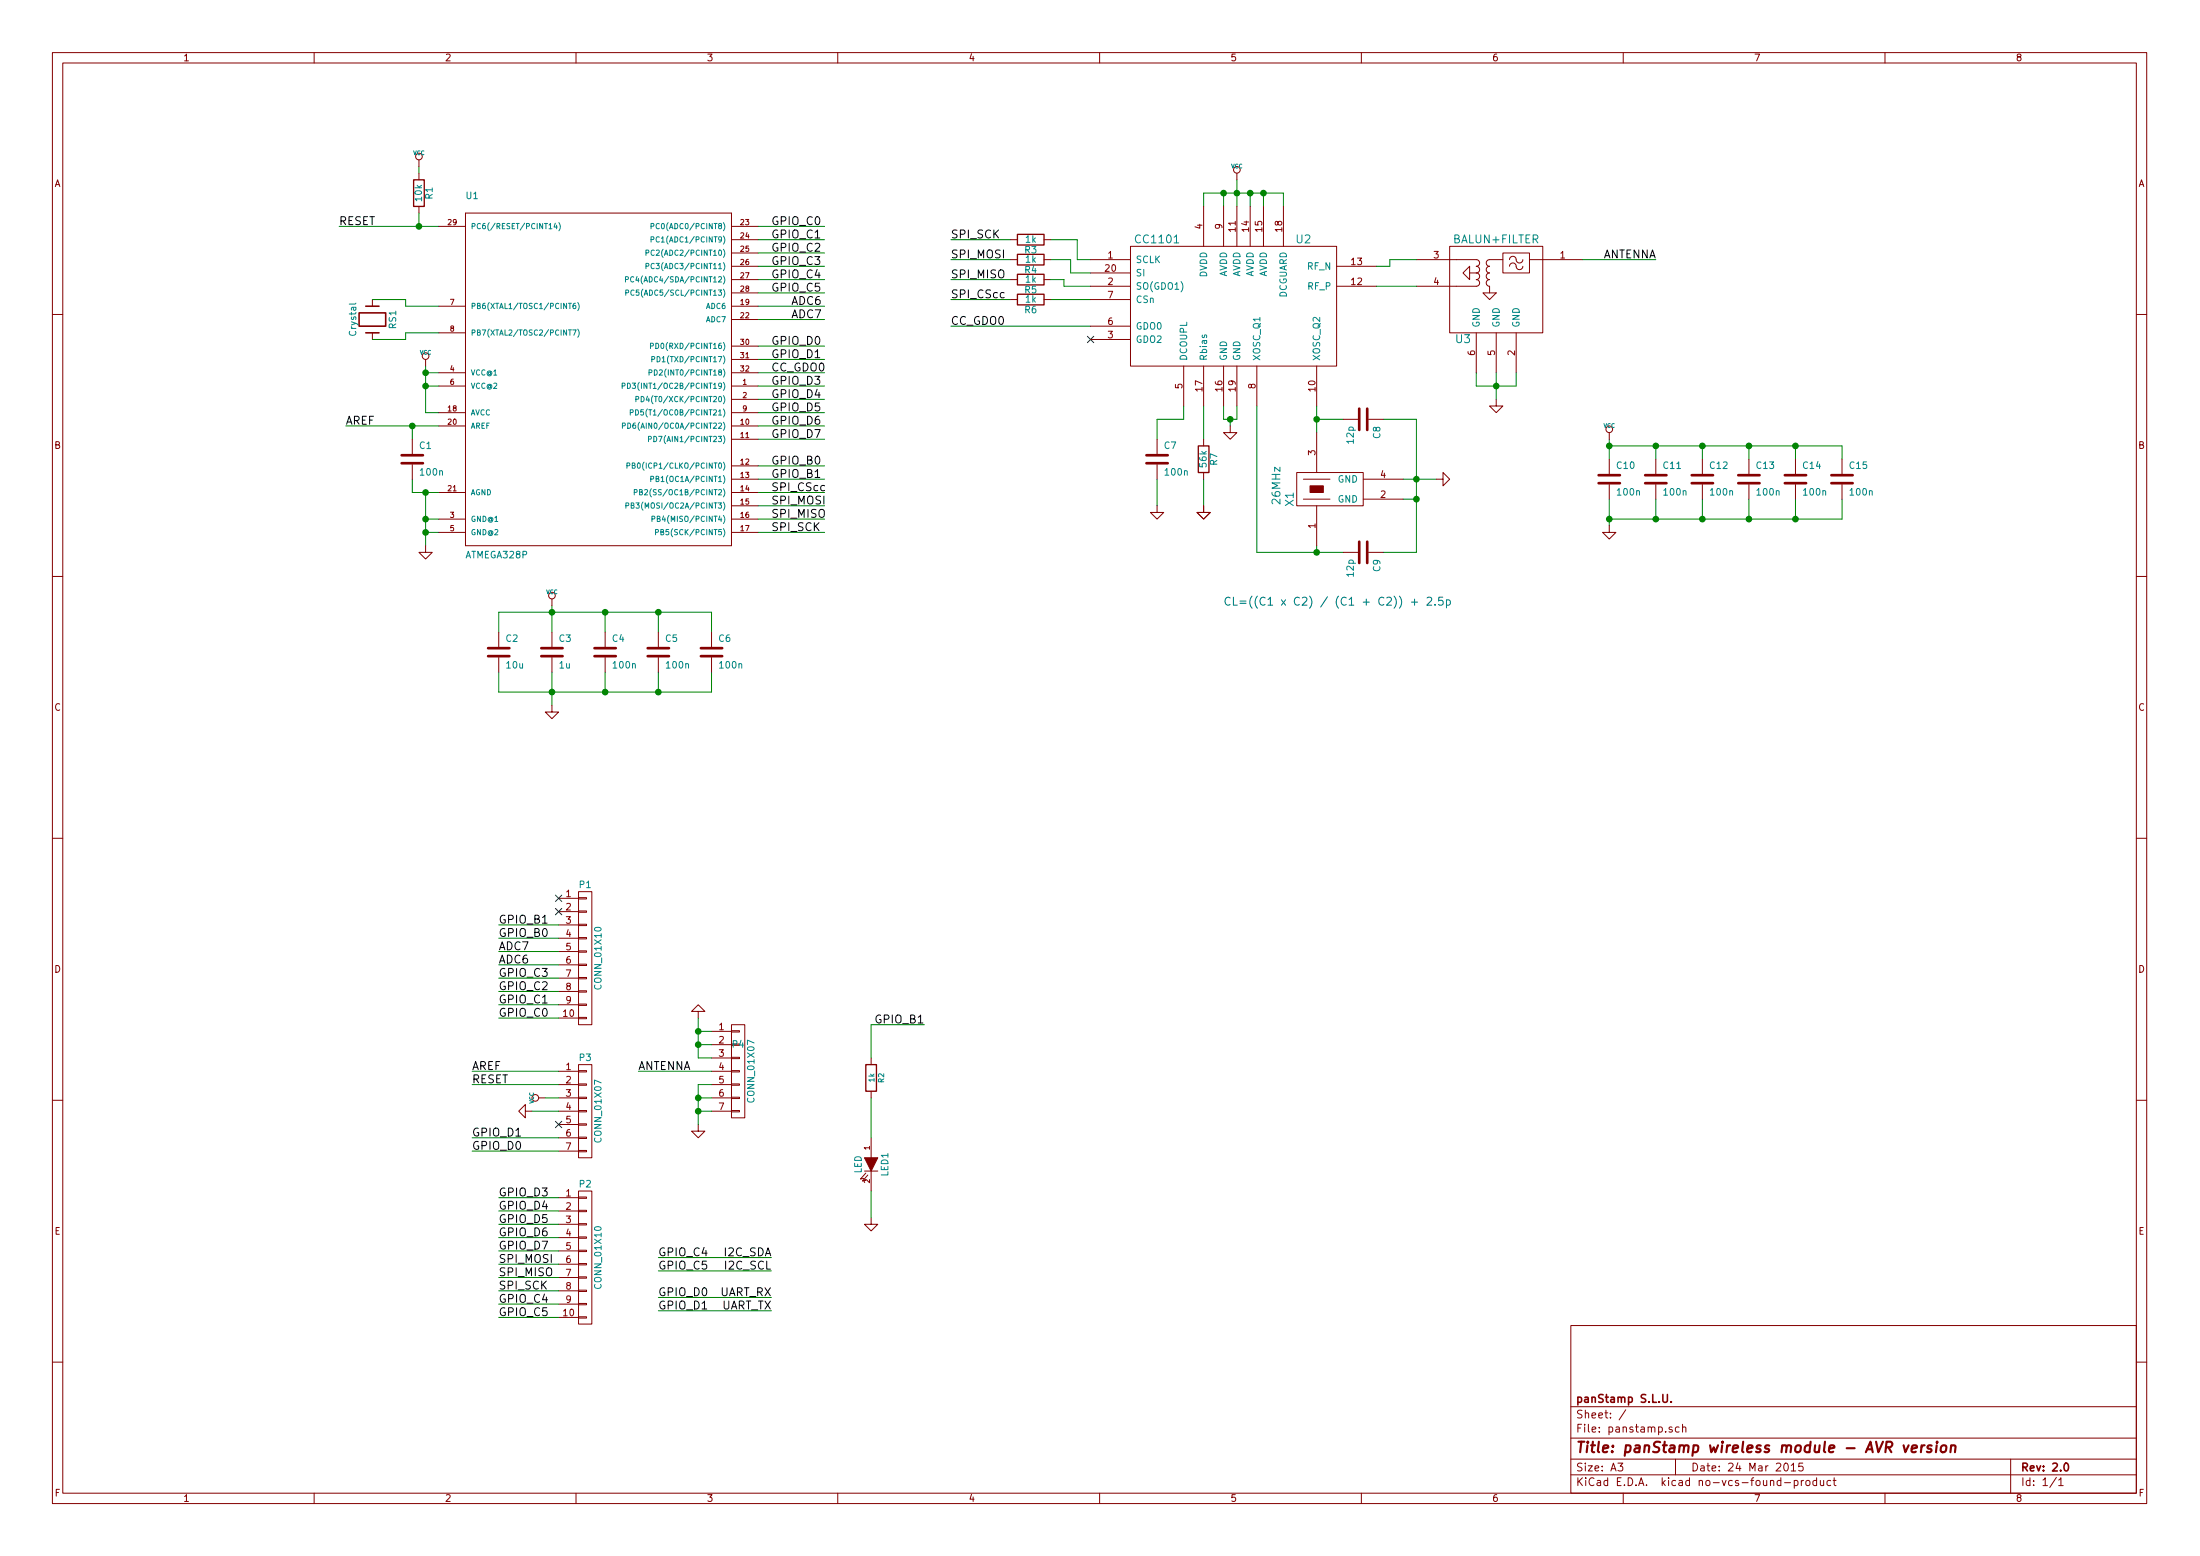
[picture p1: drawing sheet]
EESchema Schematic File Version 2
LIBS:power
LIBS:device
LIBS:transistors
LIBS:conn
LIBS:linear
LIBS:regul
LIBS:74xx
LIBS:cmos4000
LIBS:adc-dac
LIBS:memory
LIBS:xilinx
LIBS:special
LIBS:microcontrollers
LIBS:dsp
LIBS:microchip
LIBS:analog_switches
LIBS:motorola
LIBS:texas
LIBS:intel
LIBS:audio
LIBS:interface
LIBS:digital-audio
LIBS:philips
LIBS:display
LIBS:cypress
LIBS:siliconi
LIBS:opto
LIBS:atmel
LIBS:contrib
LIBS:valves
LIBS:atmega8
LIBS:atmel89cxxxx
LIBS:atmel-1
LIBS:atmel-2005
LIBS:avr
LIBS:avr-1
LIBS:avr-2
LIBS:avr-3
LIBS:avr-4
LIBS:hopf
LIBS:rfm-ash
LIBS:mycomponents
LIBS:panstamp-cache
EELAYER 25 0
EELAYER END
$Descr A3 16535 11693
encoding utf-8
Sheet 1 1
Title "panStamp wireless module - AVR version"
Date "24 Mar 2015"
Rev "2.0"
Comp "panStamp S.L.U."
Comment1 ""
Comment2 ""
Comment3 ""
Comment4 ""
$EndDescr
Connection ~ 4950 5200
Wire Wire Line
	5350 5200 3750 5200
Wire Wire Line
	5350 5050 5350 5200
Wire Wire Line
	5700 2900 6200 2900
Wire Wire Line
	5700 2300 6200 2300
Wire Wire Line
	5700 2200 6200 2200
Wire Wire Line
	5700 3100 6200 3100
Wire Wire Line
	5700 3500 6200 3500
Connection ~ 4550 5200
Wire Wire Line
	4950 5050 4950 5200
Wire Wire Line
	4150 5050 4150 5300
Connection ~ 4150 4600
Connection ~ 4150 5200
Wire Wire Line
	6200 4000 5700 4000
Wire Wire Line
	6200 3800 5700 3800
Wire Wire Line
	6200 3600 5700 3600
Wire Wire Line
	6200 2700 5700 2700
Wire Wire Line
	5700 2000 6200 2000
Wire Wire Line
	5700 1800 6200 1800
Connection ~ 3150 1700
Wire Wire Line
	3150 1600 3150 1700
Connection ~ 3200 4000
Wire Wire Line
	3300 4000 3200 4000
Wire Wire Line
	3100 3600 3100 3700
Wire Wire Line
	3100 3700 3300 3700
Connection ~ 3200 2800
Wire Wire Line
	3300 2800 3200 2800
Wire Wire Line
	3200 2750 3200 3100
Wire Wire Line
	3200 3100 3300 3100
Wire Wire Line
	3300 2900 3200 2900
Connection ~ 3200 2900
Wire Wire Line
	2600 3200 3300 3200
Wire Wire Line
	3100 3200 3100 3300
Wire Wire Line
	3200 3900 3300 3900
Wire Wire Line
	3200 4100 3200 3700
Connection ~ 3200 3700
Connection ~ 3200 3900
Wire Wire Line
	3300 1700 2550 1700
Wire Wire Line
	3150 1300 3150 1250
Wire Wire Line
	5700 1700 6200 1700
Wire Wire Line
	5700 1900 6200 1900
Wire Wire Line
	6200 2600 5700 2600
Wire Wire Line
	6200 2800 5700 2800
Wire Wire Line
	5700 3200 6200 3200
Wire Wire Line
	6200 3700 5700 3700
Wire Wire Line
	6200 3900 5700 3900
Wire Wire Line
	3750 5200 3750 5050
Wire Wire Line
	4550 5050 4550 5200
Wire Wire Line
	3750 4600 3750 4750
Wire Wire Line
	4550 4600 4550 4750
Wire Wire Line
	4150 4550 4150 4750
Wire Wire Line
	4950 4600 4950 4750
Connection ~ 4550 4600
Wire Wire Line
	5700 3300 6200 3300
Wire Wire Line
	5700 2100 6200 2100
Wire Wire Line
	5700 3000 6200 3000
Wire Wire Line
	5700 2400 6200 2400
Wire Wire Line
	3300 2300 3050 2300
Wire Wire Line
	3300 2500 3050 2500
Wire Wire Line
	5350 4600 5350 4750
Wire Wire Line
	5350 4600 3750 4600
Connection ~ 4950 4600
$Comp
L C C6
U 1 1
P 5350 4900
F 0 "C6" H 5400 5000 50  0000 L CNN
F 1 "100n" H 5400 4800 50  0000 L CNN
F 2 "mysmd:SM0603S" H 5350 4900 60  0001 C CNN
F 3 "" H 5350 4900 60  0001 C CNN
	1    5350 4900
	1    0    0    -1  
$EndComp
Text Label 5800 2900 0    60   ~ 0
GPIO_D3
Text Label 5950 2400 0    60   ~ 0
ADC7
Text Label 5950 2300 0    60   ~ 0
ADC6
Text Label 5800 3000 0    60   ~ 0
GPIO_D4
Text Label 5800 1700 0    60   ~ 0
GPIO_C0
$Comp
L C C5
U 1 1
P 4950 4900
F 0 "C5" H 5000 5000 50  0000 L CNN
F 1 "100n" H 5000 4800 50  0000 L CNN
F 2 "mysmd:SM0603S" H 4950 4900 60  0001 C CNN
F 3 "" H 4950 4900 60  0001 C CNN
	1    4950 4900
	1    0    0    -1  
$EndComp
$Comp
L GND #PWR01
U 1 1
P 4150 5300
F 0 "#PWR01" H 4150 5300 30  0001 C CNN
F 1 "GND" H 4150 5230 30  0001 C CNN
F 2 "" H 4150 5300 60  0001 C CNN
F 3 "" H 4150 5300 60  0001 C CNN
	1    4150 5300
	1    0    0    -1  
$EndComp
$Comp
L VCC #PWR02
U 1 1
P 4150 4550
F 0 "#PWR02" H 4150 4650 30  0001 C CNN
F 1 "VCC" H 4150 4650 30  0000 C CNN
F 2 "" H 4150 4550 60  0001 C CNN
F 3 "" H 4150 4550 60  0001 C CNN
	1    4150 4550
	1    0    0    -1  
$EndComp
$Comp
L C C4
U 1 1
P 4550 4900
F 0 "C4" H 4600 5000 50  0000 L CNN
F 1 "100n" H 4600 4800 50  0000 L CNN
F 2 "mysmd:SM0603S" H 4550 4900 60  0001 C CNN
F 3 "" H 4550 4900 60  0001 C CNN
	1    4550 4900
	1    0    0    -1  
$EndComp
$Comp
L C C3
U 1 1
P 4150 4900
F 0 "C3" H 4200 5000 50  0000 L CNN
F 1 "1u" H 4200 4800 50  0000 L CNN
F 2 "mysmd:SM0603S" H 4150 4900 60  0001 C CNN
F 3 "" H 4150 4900 60  0001 C CNN
	1    4150 4900
	1    0    0    -1  
$EndComp
$Comp
L C C2
U 1 1
P 3750 4900
F 0 "C2" H 3800 5000 50  0000 L CNN
F 1 "10u" H 3800 4800 50  0000 L CNN
F 2 "mysmd:SM0603S" H 3750 4900 60  0001 C CNN
F 3 "" H 3750 4900 60  0001 C CNN
	1    3750 4900
	1    0    0    -1  
$EndComp
Text Label 5800 3200 0    60   ~ 0
GPIO_D6
Text Label 5800 3100 0    60   ~ 0
GPIO_D5
Text Label 5800 3300 0    60   ~ 0
GPIO_D7
Text Label 5800 2200 0    60   ~ 0
GPIO_C5
Text Label 5800 2100 0    60   ~ 0
GPIO_C4
Text Label 5800 2600 0    60   ~ 0
GPIO_D0
Text Label 5800 1900 0    60   ~ 0
GPIO_C2
Text Label 5800 1800 0    60   ~ 0
GPIO_C1
Text Label 5800 3500 0    60   ~ 0
GPIO_B0
Text Label 2550 1700 0    60   ~ 0
RESET
$Comp
L VCC #PWR03
U 1 1
P 3150 1250
F 0 "#PWR03" H 3150 1350 30  0001 C CNN
F 1 "VCC" H 3150 1350 30  0000 C CNN
F 2 "" H 3150 1250 60  0001 C CNN
F 3 "" H 3150 1250 60  0001 C CNN
	1    3150 1250
	1    0    0    -1  
$EndComp
$Comp
L R R1
U 1 1
P 3150 1450
F 0 "R1" V 3230 1450 50  0000 C CNN
F 1 "10k" V 3150 1450 50  0000 C CNN
F 2 "mysmd:SM0603S" H 3150 1450 60  0001 C CNN
F 3 "" H 3150 1450 60  0001 C CNN
	1    3150 1450
	1    0    0    -1  
$EndComp
Text Label 5800 2000 0    60   ~ 0
GPIO_C3
Text Label 5800 2700 0    60   ~ 0
GPIO_D1
$Comp
L GND #PWR04
U 1 1
P 3200 4100
F 0 "#PWR04" H 3200 4100 30  0001 C CNN
F 1 "GND" H 3200 4030 30  0001 C CNN
F 2 "" H 3200 4100 60  0001 C CNN
F 3 "" H 3200 4100 60  0001 C CNN
	1    3200 4100
	1    0    0    -1  
$EndComp
$Comp
L C C1
U 1 1
P 3100 3450
F 0 "C1" H 3150 3550 50  0000 L CNN
F 1 "100n" H 3150 3350 50  0000 L CNN
F 2 "mysmd:SM0603S" H 3100 3450 60  0001 C CNN
F 3 "" H 3100 3450 60  0001 C CNN
	1    3100 3450
	1    0    0    -1  
$EndComp
$Comp
L VCC #PWR05
U 1 1
P 3200 2750
F 0 "#PWR05" H 3200 2850 30  0001 C CNN
F 1 "VCC" H 3200 2850 30  0000 C CNN
F 2 "" H 3200 2750 60  0001 C CNN
F 3 "" H 3200 2750 60  0001 C CNN
	1    3200 2750
	1    0    0    -1  
$EndComp
Text Label 5800 2800 0    60   ~ 0
CC_GDO0
Text Label 5800 3600 0    60   ~ 0
GPIO_B1
Text Label 5800 3700 0    60   ~ 0
SPI_CScc
Text Label 5800 3800 0    60   ~ 0
SPI_MOSI
Text Label 5800 3900 0    60   ~ 0
SPI_MISO
Text Label 5800 4000 0    60   ~ 0
SPI_SCK
$Comp
L ATMEGA48/88/168-MU U1
U 1 1
P 4500 2800
F 0 "U1" H 3500 4100 50  0000 L BNN
F 1 "ATMEGA328P" H 3500 1400 50  0000 L BNN
F 2 "mysmd:avr-MLF32" H 4500 2950 50  0001 C CNN
F 3 "" H 4500 2800 60  0001 C CNN
	1    4500 2800
	1    0    0    -1  
$EndComp
Wire Wire Line
	7150 2450 8200 2450
Wire Wire Line
	7150 2100 7600 2100
Wire Wire Line
	7150 1800 7600 1800
Wire Wire Line
	7900 1950 8050 1950
Wire Wire Line
	8050 1950 8050 2050
Wire Wire Line
	8050 2050 8200 2050
Wire Wire Line
	7900 2250 8200 2250
Connection ~ 13150 3900
Wire Wire Line
	13150 3750 13150 3900
Connection ~ 12450 3900
Wire Wire Line
	12450 3750 12450 3900
Connection ~ 12800 3350
Wire Wire Line
	12800 3350 12800 3450
Connection ~ 13500 3350
Wire Wire Line
	13500 3350 13500 3450
Connection ~ 12100 3350
Wire Wire Line
	13850 3350 13850 3450
Wire Wire Line
	13850 3350 12100 3350
Wire Wire Line
	12100 3750 12100 3950
Connection ~ 9250 3150
Wire Wire Line
	9300 3150 9200 3150
Wire Wire Line
	9300 3150 9300 3050
Wire Wire Line
	9300 1350 9300 1550
Connection ~ 9300 1450
Connection ~ 9500 1450
Wire Wire Line
	9500 1550 9500 1450
Wire Wire Line
	8700 3600 8700 3800
Wire Wire Line
	10800 3600 10550 3600
Wire Wire Line
	10400 4150 10650 4150
Wire Wire Line
	10650 4150 10650 3150
Wire Wire Line
	10650 3150 10400 3150
Wire Wire Line
	9450 3050 9450 4150
Wire Wire Line
	9450 4150 10100 4150
Wire Wire Line
	9050 3050 9050 3300
Wire Wire Line
	9050 3600 9050 3800
Wire Wire Line
	9900 3050 9900 3250
Wire Wire Line
	10650 3750 10550 3750
Connection ~ 10650 3750
Wire Wire Line
	9900 4100 9900 4150
Connection ~ 9900 4150
Connection ~ 10650 3600
Wire Wire Line
	9900 3150 10100 3150
Connection ~ 9900 3150
Wire Wire Line
	8900 3050 8900 3150
Wire Wire Line
	8900 3150 8700 3150
Wire Wire Line
	8700 3150 8700 3300
Wire Wire Line
	9050 1550 9050 1450
Wire Wire Line
	9050 1450 9650 1450
Wire Wire Line
	9650 1450 9650 1550
Wire Wire Line
	9400 1550 9400 1450
Connection ~ 9400 1450
Wire Wire Line
	9200 1550 9200 1450
Connection ~ 9200 1450
Wire Wire Line
	9200 3150 9200 3050
Wire Wire Line
	9250 3150 9250 3200
Wire Wire Line
	12100 3300 12100 3450
Wire Wire Line
	13850 3900 12100 3900
Wire Wire Line
	13850 3750 13850 3900
Connection ~ 12100 3900
Wire Wire Line
	13500 3750 13500 3900
Connection ~ 13500 3900
Wire Wire Line
	13150 3350 13150 3450
Connection ~ 13150 3350
Wire Wire Line
	12450 3350 12450 3450
Connection ~ 12450 3350
Wire Wire Line
	12800 3750 12800 3900
Connection ~ 12800 3900
Wire Wire Line
	8200 2150 8000 2150
Wire Wire Line
	8000 2150 8000 2100
Wire Wire Line
	8200 1950 8100 1950
Wire Wire Line
	8100 1950 8100 1800
Wire Wire Line
	8100 1800 7900 1800
Wire Wire Line
	7150 1950 7600 1950
Wire Wire Line
	7150 2250 7600 2250
NoConn ~ 8200 2550
$Comp
L R R6
U 1 1
P 7750 2250
F 0 "R6" V 7830 2250 50  0000 C CNN
F 1 "1k" V 7750 2250 50  0000 C CNN
F 2 "mysmd:SM0603S" H 7750 2250 60  0001 C CNN
F 3 "" H 7750 2250 60  0001 C CNN
	1    7750 2250
	0    1    1    0   
$EndComp
$Comp
L R R5
U 1 1
P 7750 2100
F 0 "R5" V 7830 2100 50  0000 C CNN
F 1 "1k" V 7750 2100 50  0000 C CNN
F 2 "mysmd:SM0603S" H 7750 2100 60  0001 C CNN
F 3 "" H 7750 2100 60  0001 C CNN
	1    7750 2100
	0    1    1    0   
$EndComp
$Comp
L R R4
U 1 1
P 7750 1950
F 0 "R4" V 7830 1950 50  0000 C CNN
F 1 "1k" V 7750 1950 50  0000 C CNN
F 2 "mysmd:SM0603S" H 7750 1950 60  0001 C CNN
F 3 "" H 7750 1950 60  0001 C CNN
	1    7750 1950
	0    1    1    0   
$EndComp
$Comp
L R R3
U 1 1
P 7750 1800
F 0 "R3" V 7830 1800 50  0000 C CNN
F 1 "1k" V 7750 1800 50  0000 C CNN
F 2 "mysmd:SM0603S" H 7750 1800 60  0001 C CNN
F 3 "" H 7750 1800 60  0001 C CNN
	1    7750 1800
	0    1    1    0   
$EndComp
Text Notes 9200 4550 0    60   ~ 0
CL=((C1 x C2) / (C1 + C2)) + 2.5p
$Comp
L GND #PWR06
U 1 1
P 12100 3950
F 0 "#PWR06" H 12100 3950 30  0001 C CNN
F 1 "GND" H 12100 3880 30  0001 C CNN
F 2 "" H 12100 3950 60  0001 C CNN
F 3 "" H 12100 3950 60  0001 C CNN
	1    12100 3950
	1    0    0    -1  
$EndComp
$Comp
L VCC #PWR07
U 1 1
P 12100 3300
F 0 "#PWR07" H 12100 3400 30  0001 C CNN
F 1 "VCC" H 12100 3400 30  0000 C CNN
F 2 "" H 12100 3300 60  0001 C CNN
F 3 "" H 12100 3300 60  0001 C CNN
	1    12100 3300
	1    0    0    -1  
$EndComp
$Comp
L C C15
U 1 1
P 13850 3600
F 0 "C15" H 13900 3700 50  0000 L CNN
F 1 "100n" H 13900 3500 50  0000 L CNN
F 2 "mysmd:SM0603S" H 13850 3600 60  0001 C CNN
F 3 "" H 13850 3600 60  0001 C CNN
	1    13850 3600
	1    0    0    -1  
$EndComp
$Comp
L C C14
U 1 1
P 13500 3600
F 0 "C14" H 13550 3700 50  0000 L CNN
F 1 "100n" H 13550 3500 50  0000 L CNN
F 2 "mysmd:SM0603S" H 13500 3600 60  0001 C CNN
F 3 "" H 13500 3600 60  0001 C CNN
	1    13500 3600
	1    0    0    -1  
$EndComp
$Comp
L C C13
U 1 1
P 13150 3600
F 0 "C13" H 13200 3700 50  0000 L CNN
F 1 "100n" H 13200 3500 50  0000 L CNN
F 2 "mysmd:SM0603S" H 13150 3600 60  0001 C CNN
F 3 "" H 13150 3600 60  0001 C CNN
	1    13150 3600
	1    0    0    -1  
$EndComp
$Comp
L C C12
U 1 1
P 12800 3600
F 0 "C12" H 12850 3700 50  0000 L CNN
F 1 "100n" H 12850 3500 50  0000 L CNN
F 2 "mysmd:SM0603S" H 12800 3600 60  0001 C CNN
F 3 "" H 12800 3600 60  0001 C CNN
	1    12800 3600
	1    0    0    -1  
$EndComp
$Comp
L C C11
U 1 1
P 12450 3600
F 0 "C11" H 12500 3700 50  0000 L CNN
F 1 "100n" H 12500 3500 50  0000 L CNN
F 2 "mysmd:SM0603S" H 12450 3600 60  0001 C CNN
F 3 "" H 12450 3600 60  0001 C CNN
	1    12450 3600
	1    0    0    -1  
$EndComp
$Comp
L C C10
U 1 1
P 12100 3600
F 0 "C10" H 12150 3700 50  0000 L CNN
F 1 "100n" H 12150 3500 50  0000 L CNN
F 2 "mysmd:SM0603S" H 12100 3600 60  0001 C CNN
F 3 "" H 12100 3600 60  0001 C CNN
	1    12100 3600
	1    0    0    -1  
$EndComp
$Comp
L GND #PWR08
U 1 1
P 9250 3200
F 0 "#PWR08" H 9250 3200 30  0001 C CNN
F 1 "GND" H 9250 3130 30  0001 C CNN
F 2 "" H 9250 3200 60  0001 C CNN
F 3 "" H 9250 3200 60  0001 C CNN
	1    9250 3200
	1    0    0    -1  
$EndComp
$Comp
L GND #PWR09
U 1 1
P 9050 3800
F 0 "#PWR09" H 9050 3800 30  0001 C CNN
F 1 "GND" H 9050 3730 30  0001 C CNN
F 2 "" H 9050 3800 60  0001 C CNN
F 3 "" H 9050 3800 60  0001 C CNN
	1    9050 3800
	1    0    0    -1  
$EndComp
$Comp
L VCC #PWR010
U 1 1
P 9300 1350
F 0 "#PWR010" H 9300 1450 30  0001 C CNN
F 1 "VCC" H 9300 1450 30  0000 C CNN
F 2 "" H 9300 1350 60  0001 C CNN
F 3 "" H 9300 1350 60  0001 C CNN
	1    9300 1350
	1    0    0    -1  
$EndComp
$Comp
L GND #PWR011
U 1 1
P 8700 3800
F 0 "#PWR011" H 8700 3800 30  0001 C CNN
F 1 "GND" H 8700 3730 30  0001 C CNN
F 2 "" H 8700 3800 60  0001 C CNN
F 3 "" H 8700 3800 60  0001 C CNN
	1    8700 3800
	1    0    0    -1  
$EndComp
$Comp
L C C7
U 1 1
P 8700 3450
F 0 "C7" H 8750 3550 50  0000 L CNN
F 1 "100n" H 8750 3350 50  0000 L CNN
F 2 "mysmd:SM0603S" H 8700 3450 60  0001 C CNN
F 3 "" H 8700 3450 60  0001 C CNN
	1    8700 3450
	1    0    0    -1  
$EndComp
$Comp
L C C9
U 1 1
P 10250 4150
F 0 "C9" H 10300 4250 50  0000 L CNN
F 1 "12p" H 10300 4050 50  0000 L CNN
F 2 "mysmd:SM0603S" H 10250 4150 60  0001 C CNN
F 3 "" H 10250 4150 60  0001 C CNN
	1    10250 4150
	0    1    1    0   
$EndComp
$Comp
L C C8
U 1 1
P 10250 3150
F 0 "C8" H 10300 3250 50  0000 L CNN
F 1 "12p" H 10300 3050 50  0000 L CNN
F 2 "mysmd:SM0603S" H 10250 3150 60  0001 C CNN
F 3 "" H 10250 3150 60  0001 C CNN
	1    10250 3150
	0    1    1    0   
$EndComp
$Comp
L GND #PWR012
U 1 1
P 10800 3600
F 0 "#PWR012" H 10800 3600 30  0001 C CNN
F 1 "GND" H 10800 3530 30  0001 C CNN
F 2 "" H 10800 3600 60  0001 C CNN
F 3 "" H 10800 3600 60  0001 C CNN
	1    10800 3600
	0    -1   -1   0   
$EndComp
$Comp
L XTAL_4 X1
U 1 1
P 9900 3650
F 0 "X1" H 9800 3850 60  0000 C CNN
F 1 "26MHz" H 9900 3950 60  0000 C CNN
F 2 "mysmd:FCX-162" H 9900 3650 60  0001 C CNN
F 3 "" H 9900 3650 60  0001 C CNN
	1    9900 3650
	0    -1   -1   0   
$EndComp
$Comp
L GND #PWR013
U 1 1
P 9050 3800
F 0 "#PWR013" H 9050 3800 30  0001 C CNN
F 1 "GND" H 9050 3730 30  0001 C CNN
F 2 "" H 9050 3800 60  0001 C CNN
F 3 "" H 9050 3800 60  0001 C CNN
	1    9050 3800
	1    0    0    -1  
$EndComp
$Comp
L R R7
U 1 1
P 9050 3450
F 0 "R7" V 9130 3450 50  0000 C CNN
F 1 "56k" V 9050 3450 50  0000 C CNN
F 2 "mysmd:SM0603S" H 9050 3450 60  0001 C CNN
F 3 "" H 9050 3450 60  0001 C CNN
	1    9050 3450
	1    0    0    -1  
$EndComp
$Comp
L CC1101 U2
U 1 1
P 9300 2300
F 0 "U2" H 9800 2800 60  0000 C CNN
F 1 "CC1101" H 8700 2800 60  0000 C CNN
F 2 "mysmd:QLP20" H 9300 2300 60  0001 C CNN
F 3 "" H 9300 2300 60  0001 C CNN
	1    9300 2300
	1    0    0    -1  
$EndComp
$Comp
L GND #PWR014
U 1 1
P 4000 8350
F 0 "#PWR014" H 4000 8350 30  0001 C CNN
F 1 "GND" H 4000 8280 30  0001 C CNN
F 2 "" H 4000 8350 60  0001 C CNN
F 3 "" H 4000 8350 60  0001 C CNN
	1    4000 8350
	0    1    1    0   
$EndComp
$Comp
L VCC #PWR015
U 1 1
P 4100 8250
F 0 "#PWR015" H 4100 8350 30  0001 C CNN
F 1 "VCC" H 4100 8350 30  0000 C CNN
F 2 "" H 4100 8250 60  0001 C CNN
F 3 "" H 4100 8250 60  0001 C CNN
	1    4100 8250
	0    -1   -1   0   
$EndComp
Text Label 3750 7550 0    60   ~ 0
GPIO_C1
Text Label 3750 7450 0    60   ~ 0
GPIO_C2
Text Label 3750 7350 0    60   ~ 0
GPIO_C3
Text Label 4950 9450 0    60   ~ 0
GPIO_C4
Text Label 3750 7250 0    60   ~ 0
ADC6
Text Label 3750 7150 0    60   ~ 0
ADC7
Text Label 3750 9700 0    60   ~ 0
SPI_SCK
Text Label 3750 9600 0    60   ~ 0
SPI_MISO
Text Label 3750 9500 0    60   ~ 0
SPI_MOSI
Text Label 5800 9850 2    60   ~ 0
UART_TX
Text Label 5800 9750 2    60   ~ 0
UART_RX
Text Label 5800 9450 2    60   ~ 0
I2C_SDA
Text Label 5800 9550 2    60   ~ 0
I2C_SCL
$Comp
L R R2
U 1 1
P 6550 8100
F 0 "R2" V 6630 8100 40  0000 C CNN
F 1 "1k" V 6557 8101 40  0000 C CNN
F 2 "mysmd:SM0603S" V 6480 8100 30  0001 C CNN
F 3 "" H 6550 8100 30  0001 C CNN
	1    6550 8100
	1    0    0    -1  
$EndComp
$Comp
L LED LED1
U 1 1
P 6550 8750
F 0 "LED1" H 6550 8850 50  0000 C CNN
F 1 "LED" H 6550 8650 50  0000 C CNN
F 2 "mysmd:SM0603S_POL" H 6550 8750 60  0001 C CNN
F 3 "" H 6550 8750 60  0000 C CNN
	1    6550 8750
	0    1    1    0   
$EndComp
$Comp
L GND #PWR016
U 1 1
P 6550 9150
F 0 "#PWR016" H 6550 9150 30  0001 C CNN
F 1 "GND" H 6550 9080 30  0001 C CNN
F 2 "" H 6550 9150 60  0001 C CNN
F 3 "" H 6550 9150 60  0001 C CNN
	1    6550 9150
	1    0    0    -1  
$EndComp
Text Label 6950 7700 2    60   ~ 0
GPIO_B1
$Comp
L BALUN+FILTER U3
U 1 1
P 10900 2000
F 0 "U3" H 10800 1450 60  0000 C CNN
F 1 "BALUN+FILTER" H 10550 2200 60  0000 C CNN
F 2 "mysmd:JTI_Balun" H 10900 2000 60  0001 C CNN
F 3 "" H 10900 2000 60  0000 C CNN
	1    10900 2000
	-1   0    0    -1  
$EndComp
$Comp
L GND #PWR017
U 1 1
P 11250 3000
F 0 "#PWR017" H 11250 3000 30  0001 C CNN
F 1 "GND" H 11250 2930 30  0001 C CNN
F 2 "" H 11250 3000 60  0001 C CNN
F 3 "" H 11250 3000 60  0001 C CNN
	1    11250 3000
	1    0    0    -1  
$EndComp
$Comp
L CONN_01X10 P1
U 1 1
P 4400 7200
F 0 "P1" H 4400 7750 50  0000 C CNN
F 1 "CONN_01X10" V 4500 7200 50  0000 C CNN
F 2 "mysmd:CASTELLATED_2MM_10" H 4400 7200 60  0001 C CNN
F 3 "" H 4400 7200 60  0000 C CNN
	1    4400 7200
	1    0    0    -1  
$EndComp
Text Label 4950 9550 0    60   ~ 0
GPIO_C5
$Comp
L CONN_01X10 P2
U 1 1
P 4400 9450
F 0 "P2" H 4400 10000 50  0000 C CNN
F 1 "CONN_01X10" V 4500 9450 50  0000 C CNN
F 2 "mysmd:CASTELLATED_2MM_10" H 4400 9450 60  0001 C CNN
F 3 "" H 4400 9450 60  0000 C CNN
	1    4400 9450
	1    0    0    -1  
$EndComp
$Comp
L CONN_01X07 P3
U 1 1
P 4400 8350
F 0 "P3" H 4400 8750 50  0000 C CNN
F 1 "CONN_01X07" V 4500 8350 50  0000 C CNN
F 2 "mysmd:CASTELLATED_2MM_7" H 4400 8350 60  0001 C CNN
F 3 "" H 4400 8350 60  0000 C CNN
	1    4400 8350
	1    0    0    -1  
$EndComp
Wire Wire Line
	4200 7550 3750 7550
Wire Wire Line
	4200 7450 3750 7450
Wire Wire Line
	4200 7350 3750 7350
Wire Wire Line
	4200 7250 3750 7250
Wire Wire Line
	4200 7650 3750 7650
Wire Wire Line
	4200 9500 3750 9500
Wire Wire Line
	4200 9600 3750 9600
Wire Wire Line
	4200 9700 3750 9700
Wire Wire Line
	4200 9800 3750 9800
Wire Wire Line
	4200 9900 3750 9900
Wire Wire Line
	4200 9000 3750 9000
Wire Wire Line
	4200 8050 3550 8050
Wire Wire Line
	4200 8550 3550 8550
Wire Wire Line
	4200 8650 3550 8650
Wire Wire Line
	4200 6950 3750 6950
Wire Wire Line
	4200 7050 3750 7050
Wire Wire Line
	4950 9450 5800 9450
Wire Wire Line
	4950 9550 5800 9550
Wire Wire Line
	4950 9850 5800 9850
Wire Wire Line
	4950 9750 5800 9750
Wire Wire Line
	6550 8250 6550 8550
Wire Wire Line
	6550 8950 6550 9150
Wire Wire Line
	6550 7700 6550 7950
Wire Wire Line
	6550 7700 6950 7700
Wire Wire Line
	11100 2800 11100 2900
Wire Wire Line
	11100 2900 11400 2900
Wire Wire Line
	11400 2900 11400 2800
Wire Wire Line
	11250 2800 11250 3000
Connection ~ 11250 2900
Wire Wire Line
	4200 7150 3750 7150
Wire Wire Line
	4200 9100 3750 9100
Wire Wire Line
	4200 8250 4100 8250
Wire Wire Line
	4200 8350 4000 8350
Wire Wire Line
	4200 9200 3750 9200
Wire Wire Line
	4200 9300 3750 9300
Wire Wire Line
	4200 9400 3750 9400
$Comp
L CONN_01X07 P4
U 1 1
P 5550 8050
F 0 "P4" H 5550 8250 50  0000 C CNN
F 1 "CONN_01X07" V 5650 8050 50  0000 C CNN
F 2 "mysmd:CASTELLATED_2MM_7" H 5550 8050 60  0001 C CNN
F 3 "" H 5550 8050 60  0000 C CNN
	1    5550 8050
	1    0    0    -1  
$EndComp
Wire Wire Line
	5350 8050 4800 8050
Text Label 4800 8050 0    60   ~ 0
ANTENNA
$Comp
L GND #PWR018
U 1 1
P 5250 7650
F 0 "#PWR018" H 5250 7650 30  0001 C CNN
F 1 "GND" H 5250 7580 30  0001 C CNN
F 2 "" H 5250 7650 60  0001 C CNN
F 3 "" H 5250 7650 60  0001 C CNN
	1    5250 7650
	-1   0    0    1   
$EndComp
Wire Wire Line
	5250 7850 5350 7850
Wire Wire Line
	5250 7650 5250 7950
Wire Wire Line
	5350 7750 5250 7750
Connection ~ 5250 7750
Wire Wire Line
	5250 7950 5350 7950
Connection ~ 5250 7850
$Comp
L GND #PWR019
U 1 1
P 5250 8450
F 0 "#PWR019" H 5250 8450 30  0001 C CNN
F 1 "GND" H 5250 8380 30  0001 C CNN
F 2 "" H 5250 8450 60  0001 C CNN
F 3 "" H 5250 8450 60  0001 C CNN
	1    5250 8450
	1    0    0    -1  
$EndComp
Wire Wire Line
	5350 8150 5250 8150
Wire Wire Line
	5250 8150 5250 8450
Wire Wire Line
	5350 8250 5250 8250
Connection ~ 5250 8250
Wire Wire Line
	5350 8350 5250 8350
Connection ~ 5250 8350
Wire Wire Line
	10350 2150 10650 2150
Wire Wire Line
	10350 2000 10450 2000
Wire Wire Line
	10450 2000 10450 1950
Wire Wire Line
	10450 1950 10650 1950
Wire Wire Line
	8000 2100 7900 2100
Text Label 7150 1800 0    60   ~ 0
SPI_SCK
Text Label 7150 1950 0    60   ~ 0
SPI_MOSI
Text Label 7150 2100 0    60   ~ 0
SPI_MISO
Text Label 7150 2250 0    60   ~ 0
SPI_CScc
Text Label 7150 2450 0    60   ~ 0
CC_GDO0
Wire Wire Line
	11900 1950 12450 1950
Text Label 12450 1950 2    60   ~ 0
ANTENNA
Wire Wire Line
	4200 8150 3550 8150
Text Label 3550 8150 0    60   ~ 0
RESET
Text Label 3750 7650 0    60   ~ 0
GPIO_C0
Text Label 4950 9750 0    60   ~ 0
GPIO_D0
Text Label 4950 9850 0    60   ~ 0
GPIO_D1
Text Label 3750 9900 0    60   ~ 0
GPIO_C5
Text Label 3750 9800 0    60   ~ 0
GPIO_C4
Text Label 3750 6950 0    60   ~ 0
GPIO_B1
Text Label 3750 7050 0    60   ~ 0
GPIO_B0
Text Label 3550 8550 0    60   ~ 0
GPIO_D1
Text Label 3550 8650 0    60   ~ 0
GPIO_D0
Text Label 3750 9400 0    60   ~ 0
GPIO_D7
Text Label 3750 9300 0    60   ~ 0
GPIO_D6
Text Label 3750 9200 0    60   ~ 0
GPIO_D5
Text Label 3750 9100 0    60   ~ 0
GPIO_D4
Text Label 3750 9000 0    60   ~ 0
GPIO_D3
Connection ~ 3100 3200
Text Label 2600 3200 0    60   ~ 0
AREF
Text Label 3550 8050 0    60   ~ 0
AREF
$Comp
L Crystal RS1
U 1 1
P 2800 2400
F 0 "RS1" H 2800 2550 50  0000 C CNN
F 1 "Crystal" H 2800 2250 50  0000 C CNN
F 2 "" H 2800 2400 60  0000 C CNN
F 3 "" H 2800 2400 60  0000 C CNN
	1    2800 2400
	0    1    1    0   
$EndComp
Wire Wire Line
	2800 2250 3050 2250
Wire Wire Line
	3050 2250 3050 2300
Wire Wire Line
	2800 2550 3050 2550
Wire Wire Line
	3050 2550 3050 2500
NoConn ~ 4200 6750
NoConn ~ 4200 6850
NoConn ~ 4200 8450
$EndSCHEMATC
